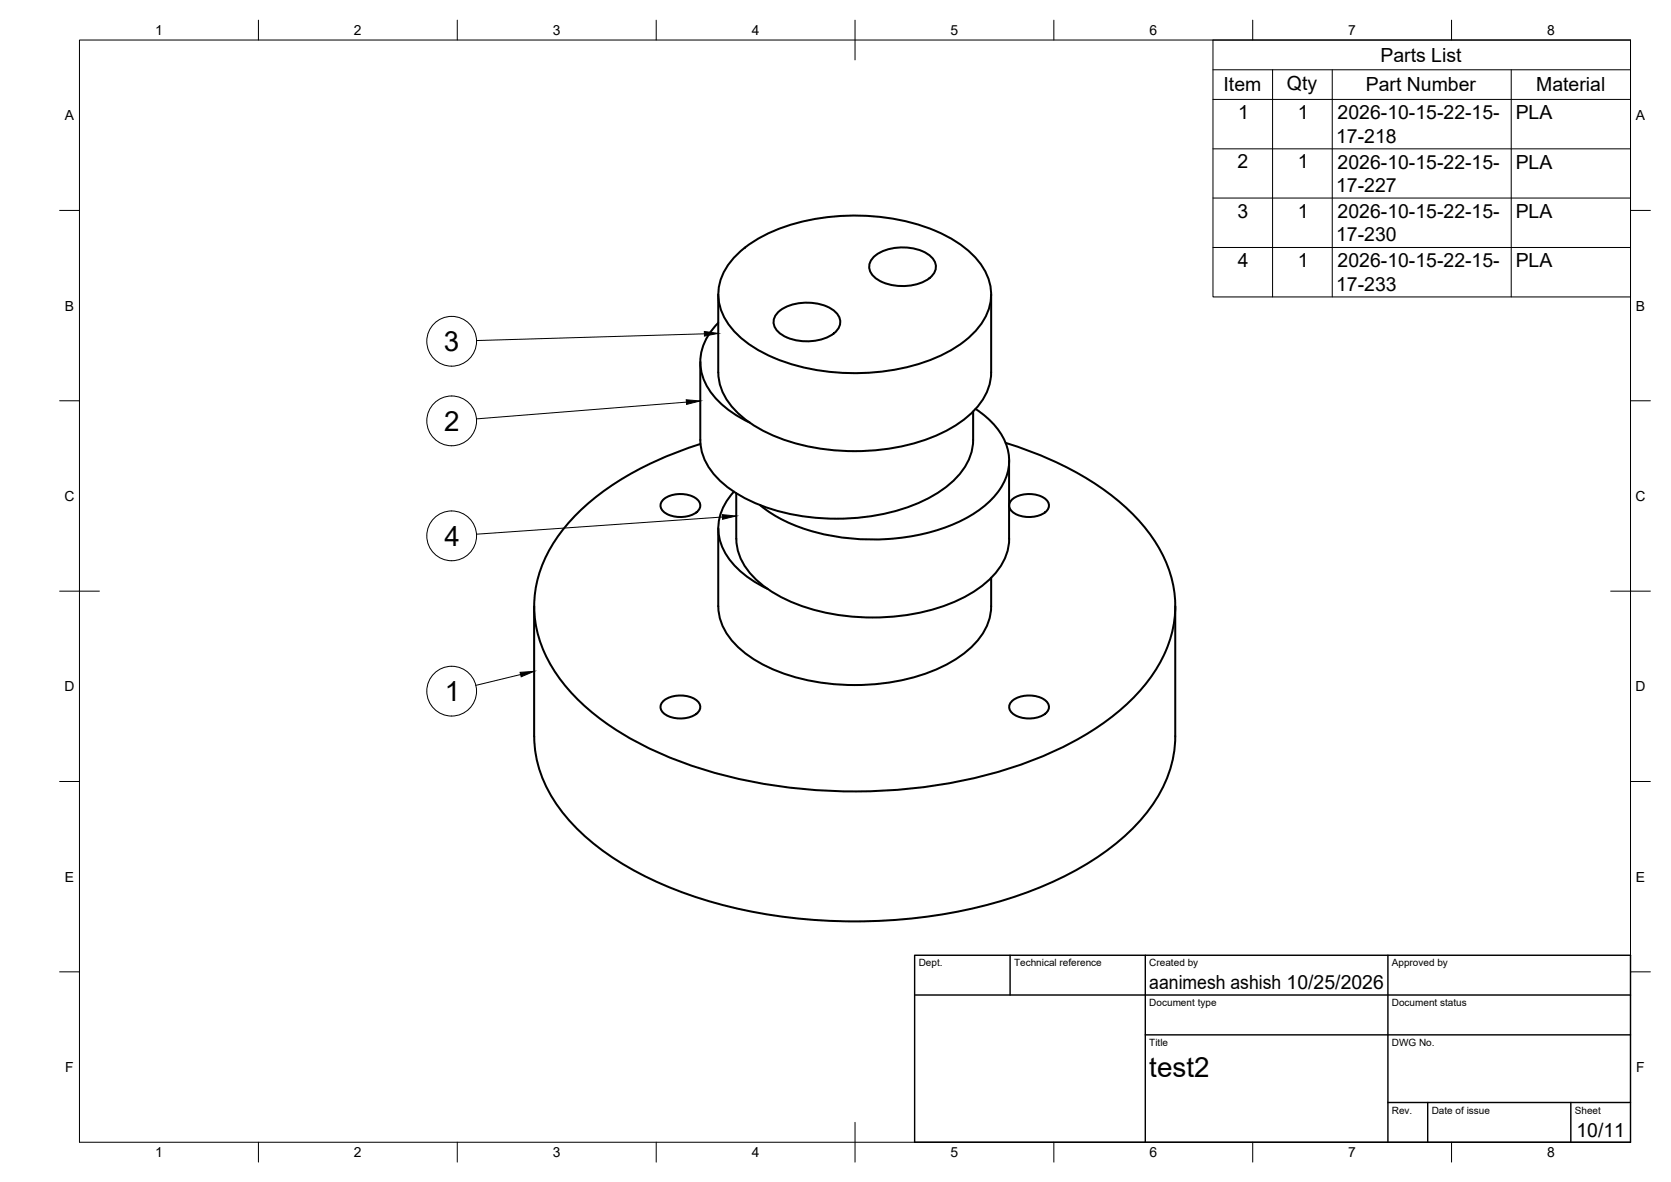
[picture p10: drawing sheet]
<svg xmlns="http://www.w3.org/2000/svg" width="420mm" height="297mm" viewBox="0 0 420 297" stroke-linecap="round" stroke-linejoin="round" font-family="sans-serif">
<!-- layer: Visible -->
<g fill="none" stroke="#000" stroke-width=".51">
<path d="M180.6 74v19.6a14.9 14.9 0 0 0 6.1 11.2 41.7 41.7 0 0 0 22.9 8.3 52.4 52.4 0 0 0 28.7-5 21.1 21.1 0 0 0 10-10l.8-3 .1-1.5v-19.6M185.7 63.6a39.1 39.1 0 0 1 21.7-8.9 52.5 52.5 0 0 1 32 5.4 18.9 18.9 0 0 1 9.4 10.9 12.8 12.8 0 0 1-3.3 12 34.6 34.6 0 0 1-18.5 9.5 55.1 55.1 0 0 1-34.6-3.6 21.5 21.5 0 0 1-10.9-10.4 12.5 12.5 0 0 1 2.8-13.5zM195.4 78.7a11.8 11.8 0 0 1 11.4-2.1 6 6 0 0 1 4.4 3.6 3.8 3.8 0 0 1-2.4 4.1 12.7 12.7 0 0 1-12.8-.6 3.3 3.3 0 0 1-.6-5zM219.5 64.8a11.8 11.8 0 0 1 11.4-2.1 6 6 0 0 1 4.3 3.6 3.8 3.8 0 0 1-2.3 4.2 12.7 12.7 0 0 1-12.8-.7 3.3 3.3 0 0 1-.6-5zM176.1 91v19.5a14.9 14.9 0 0 0 6 11.3 41.7 41.7 0 0 0 23 8.3 52.4 52.4 0 0 0 28.6-5 21.1 21.1 0 0 0 10.1-10l.8-3 .1-8.7M180.6 81.1a12.8 12.8 0 0 0-3.1 15.5 23.1 23.1 0 0 0 11 9.6M245.3 102.8a17.8 17.8 0 0 1 8.3 10.9 13.7 13.7 0 0 1-5 12.5 38.8 38.8 0 0 1-21.1 8.8 53.8 53.8 0 0 1-30.9-4.5l-2.9-1.7-2.6-1.9M252.9 111.3a77.1 77.1 0 0 1 31.6 17.6 34.4 34.4 0 0 1 11 21.7 31 31 0 0 1-8.6 22.7 70.3 70.3 0 0 1-29.3 18.5 132.7 132.7 0 0 1-84.6 .3 71.6 71.6 0 0 1-29.6-18.3 32.1 32.1 0 0 1-9.1-22.7 33.1 33.1 0 0 1 10.5-21.7 75.7 75.7 0 0 1 31.3-17.8M253.7 115.8v19.6M166.5 125.8a7.1 7.1 0 0 1 8.9-.2 2.09 2.09 0 0 1-.9 3.5 7.5 7.5 0 0 1-7.7-.6 1.89 1.89 0 0 1-.3-2.7zM180.6 132.8v19.6a14.9 14.9 0 0 0 6.1 11.2 41.7 41.7 0 0 0 22.9 8.3 52.4 52.4 0 0 0 28.7-5 21.1 21.1 0 0 0 10-10l.8-3 .1-8.7M184.5 123.6a12.8 12.8 0 0 0 .2 18.6 27 27 0 0 0 8.3 5.8"/>
<path d="M185.1 124v11.4a14.9 14.9 0 0 0 6.1 11.2 41.7 41.7 0 0 0 22.9 8.3 52.4 52.4 0 0 0 28.7-5 21.1 21.1 0 0 0 10-10l.8-3 .1-1.5M254.2 125.8a7.1 7.1 0 0 1 8.9-.2 2.09 2.09 0 0 1-.9 3.5 7.5 7.5 0 0 1-7.7-.6 1.89 1.89 0 0 1-.3-2.7zM134.3 152.4v32.6a33.1 33.1 0 0 0 11 23.5 75.7 75.7 0 0 0 28.9 16.7 133.4 133.4 0 0 0 81.4 0 75.7 75.7 0 0 0 28.9-16.7 33.1 33.1 0 0 0 11-23.5v-32.6M166.5 176.5a7.1 7.1 0 0 1 8.9-.3 2.09 2.09 0 0 1-.9 3.6 7.5 7.5 0 0 1-7.7-.7 1.89 1.89 0 0 1-.3-2.6zM254.2 176.5a7.1 7.1 0 0 1 8.9-.3 2.09 2.09 0 0 1-.9 3.6 7.5 7.5 0 0 1-7.7-.7 1.89 1.89 0 0 1-.3-2.6z"/>
</g>
<!-- layer: BORDER -->
<g fill="none" stroke="#000" stroke-width=".25">
<path d="M20 10.1h390v276.9h-390zM65 5.1v5M115 5.1v5M165 5.1v5M215 5.1v10M265 5.1v5M315 5.1v5M365 5.1v5M15 52.9h5M410 52.9h5M15 100.7h5M410 100.7h5"/>
<path d="M15 148.6h10M405 148.6h10M15 196.4h5M410 196.4h5M15 244.2h5M410 244.2h5M65 287v5M115 287v5M165 287v5M215 282.1v9.9M265 287v5M315 287v5"/>
<path d="M365 287v5"/>
</g>
<!-- layer: TITLEBLOCK -->
<path d="M230 240.1h180v46.9h-180zM230 250h180M254 240.1v9.9M288 240.1v46.9M349 240.1v46.9M288 260.1h122M349 277.1h61M359 277.1v9.9M395 277.1v9.9" fill="none" stroke="#000" stroke-width=".36"/>
<!-- layer: Parts Lists -->
<path d="M305 10.1h105v64.5h-105zM305 17.5h105M320 17.5v57.1M335 17.5v57.1M380 17.5v57.1M305 25h105M305 37.4h105M305 49.8h105M305 62.2h105" fill="none" stroke="#000" stroke-width=".25"/>
<!-- layer: Balloons -->
<g fill="none" stroke="#000" stroke-width=".25">
<circle cx="113.6" cy="85.8" r="6.3"/>
<circle cx="113.6" cy="105.8" r="6.3"/>
<circle cx="113.6" cy="134.7" r="6.3"/>
<circle cx="113.6" cy="173.7" r="6.3"/>
</g>
<!-- layer: 0 -->
<path d="M177.1 83.3l3.5 .5-3.5 .7zM172.6 100.5l3.5 .3-3.5 .8zM181.6 129.3l3.5 .4-3.4 .8zM130.8 169l3.5-.3-3.3 1.4z" fill="#000" stroke="#000" stroke-width=".25"/>
<path d="M177.1 83.9l-57.3 1.7M172.6 101.1l-52.8 4.2M181.6 129.9l-61.8 4.3M130.9 169.5l-11.3 2.7" fill="none" stroke="#000" stroke-width=".25"/>
<g font-size="7">
<text x="111.6" y="88.2">3</text>
<text x="111.7" y="108.3">2</text>
<text x="111.7" y="137.2">4</text>
<text x="111.9" y="176.2">1</text>
<text x="289" y="270.6">test2</text>
</g>
<g font-size="4.9">
<text x="347.1" y="15.5">Parts List</text>
<text x="307.7" y="23">Item</text>
<text x="323.6" y="22.5">Qty</text>
<text x="343.4" y="23">Part Number</text>
<text x="386.3" y="23">Material</text>
<text x="311.3" y="29.9">1</text>
<text x="326.3" y="29.9">1</text>
<text x="336" y="35.9">17-218</text>
<text x="336.3" y="30">2026-10-15-22-15-</text>
<text x="381.1" y="30">PLA</text>
<text x="311.2" y="42.3">2</text>
<text x="326.3" y="42.3">1</text>
<text x="336.3" y="42.4">2026-10-15-22-15-</text>
<text x="381.1" y="42.4">PLA</text>
<text x="336" y="48.3">17-227</text>
<text x="311.1" y="54.7">3</text>
<text x="326.3" y="54.7">1</text>
<text x="336.3" y="54.8">2026-10-15-22-15-</text>
<text x="381.1" y="54.8">PLA</text>
<text x="336" y="60.6">17-230</text>
<text x="311.2" y="67.1">4</text>
<text x="326.3" y="67.1">1</text>
<text x="336.3" y="67.2">2026-10-15-22-15-</text>
<text x="381.1" y="67.2">PLA</text>
<text x="336" y="73.1">17-233</text>
<text x="289" y="248.5">aanimesh ashish 10/25/2026</text>
<text x="396.4" y="285.7">10/11</text>
</g>
<g font-size="3.5">
<text x="39" y="8.8">1</text>
<text x="89" y="8.8">2</text>
<text x="139" y="8.8">3</text>
<text x="189" y="8.8">4</text>
<text x="239" y="8.8">5</text>
<text x="289" y="8.8">6</text>
<text x="339" y="8.8">7</text>
<text x="389" y="8.8">8</text>
<text x="16.3" y="30.2">A</text>
<text x="411.3" y="30.2">A</text>
<text x="16.3" y="78">B</text>
<text x="411.3" y="78">B</text>
<text x="16.2" y="125.9">C</text>
<text x="411.2" y="125.9">C</text>
<text x="16.2" y="173.7">D</text>
<text x="411.2" y="173.7">D</text>
<text x="16.3" y="221.6">E</text>
<text x="411.3" y="221.6">E</text>
<text x="16.4" y="269.4">F</text>
<text x="411.4" y="269.4">F</text>
<text x="39" y="290.8">1</text>
<text x="89" y="290.8">2</text>
<text x="139" y="290.8">3</text>
<text x="189" y="290.8">4</text>
<text x="239" y="290.8">5</text>
<text x="289" y="290.8">6</text>
<text x="339" y="290.8">7</text>
<text x="389" y="290.8">8</text>
</g>
<g font-size="2.5">
<text x="231" y="242.9">Dept.</text>
<text x="255" y="242.9">Technical reference</text>
<text x="289" y="242.9">Created by</text>
<text x="350" y="242.9">Approved by</text>
<text x="289" y="252.8">Document type</text>
<text x="350" y="252.8">Document status</text>
<text x="289" y="262.9">Title</text>
<text x="350" y="262.9">DWG No.</text>
<text x="350" y="279.9">Rev.</text>
<text x="360" y="279.9">Date of issue</text>
<text x="396" y="279.9">Sheet</text>
</g>
</svg>
